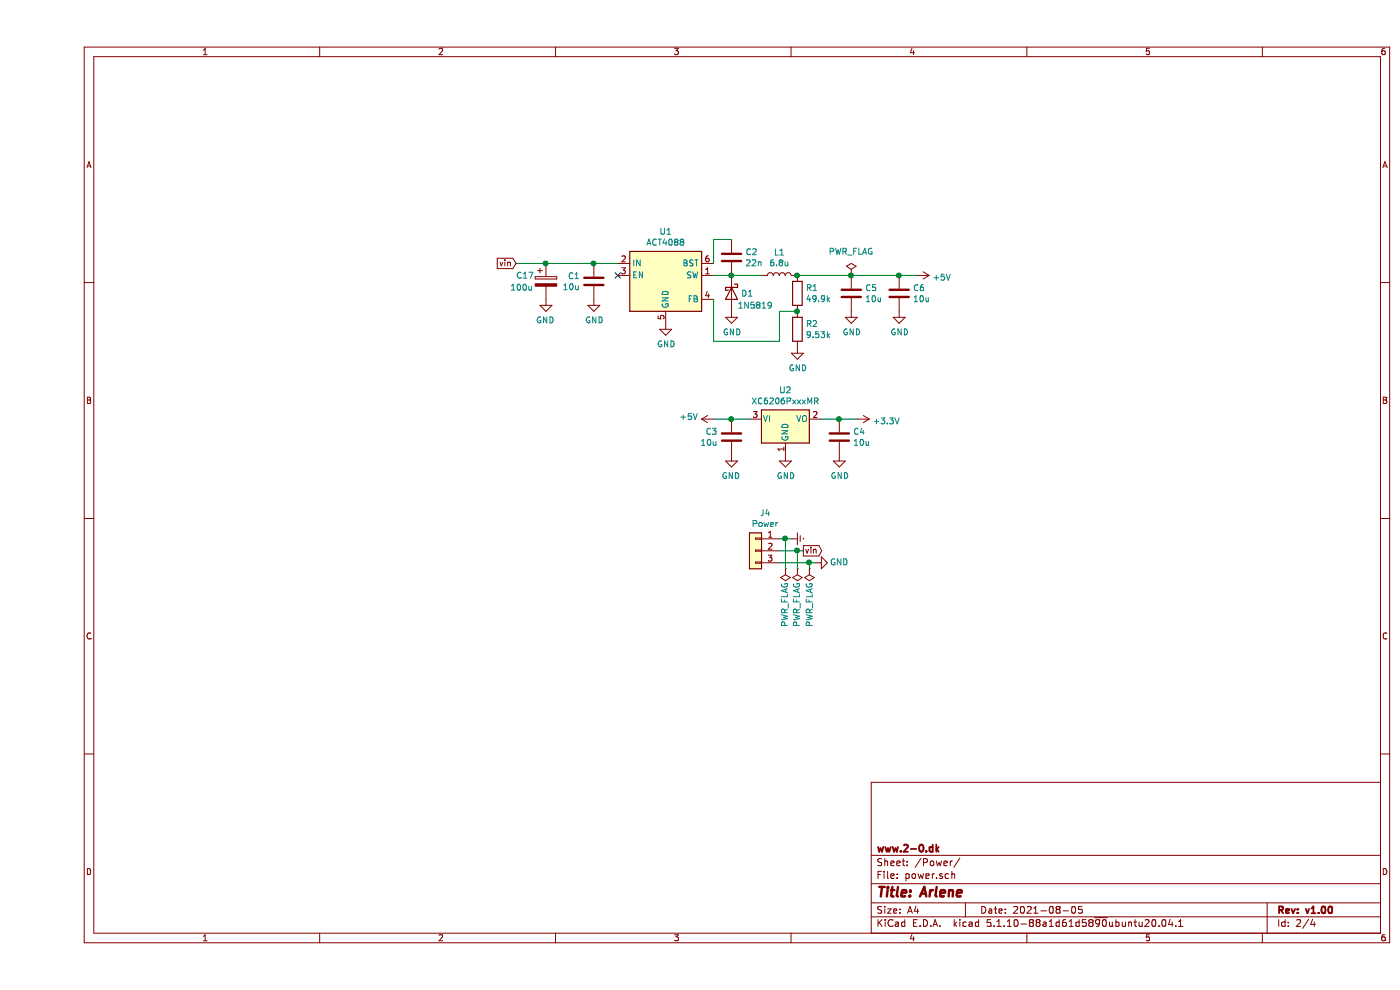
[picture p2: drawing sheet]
EESchema Schematic File Version 4
EELAYER 30 0
EELAYER END
$Descr A4 11693 8268
encoding utf-8
Sheet 2 4
Title "Arlene"
Date "2021-08-05"
Rev "v1.00"
Comp "www.2-0.dk"
Comment1 ""
Comment2 ""
Comment3 ""
Comment4 ""
$EndDescr
$Comp
L power:GND #PWR02
U 1 1
P 5250 2700
F 0 "#PWR02" H 5250 2450 50  0001 C CNN
F 1 "GND" H 5255 2527 50  0000 C CNN
F 2 "" H 5250 2700 50  0001 C CNN
F 3 "" H 5250 2700 50  0001 C CNN
	1    5250 2700
	1    0    0    -1  
$EndComp
$Comp
L Device:C C2
U 1 1
P 5800 2150
F 0 "C2" H 5915 2196 50  0000 L CNN
F 1 "22n" H 5915 2105 50  0000 L CNN
F 2 "Capacitor_SMD:C_0603_1608Metric" H 5838 2000 50  0001 C CNN
F 3 "~" H 5800 2150 50  0001 C CNN
	1    5800 2150
	1    0    0    -1  
$EndComp
$Comp
L Device:L L1
U 1 1
P 6200 2300
F 0 "L1" V 6390 2300 50  0000 C CNN
F 1 "6.8u" V 6299 2300 50  0000 C CNN
F 2 "arlene:L_4.1x4.1_H1.75" H 6200 2300 50  0001 C CNN
F 3 "~" H 6200 2300 50  0001 C CNN
	1    6200 2300
	0    -1   -1   0   
$EndComp
$Comp
L Device:D_Schottky D1
U 1 1
P 5800 2450
F 0 "D1" V 5800 2529 50  0000 L CNN
F 1 "1N5819" V 5900 2500 50  0000 L CNN
F 2 "Diode_SMD:D_0805_2012Metric" H 5800 2450 50  0001 C CNN
F 3 "~" H 5800 2450 50  0001 C CNN
	1    5800 2450
	0    1    1    0   
$EndComp
$Comp
L power:GND #PWR04
U 1 1
P 5800 2600
F 0 "#PWR04" H 5800 2350 50  0001 C CNN
F 1 "GND" H 5805 2427 50  0000 C CNN
F 2 "" H 5800 2600 50  0001 C CNN
F 3 "" H 5800 2600 50  0001 C CNN
	1    5800 2600
	1    0    0    -1  
$EndComp
Connection ~ 5800 2300
$Comp
L Device:R R1
U 1 1
P 6350 2450
F 0 "R1" H 6420 2496 50  0000 L CNN
F 1 "49.9k" H 6420 2405 50  0000 L CNN
F 2 "Resistor_SMD:R_0603_1608Metric" V 6280 2450 50  0001 C CNN
F 3 "~" H 6350 2450 50  0001 C CNN
	1    6350 2450
	1    0    0    -1  
$EndComp
$Comp
L Device:R R2
U 1 1
P 6350 2750
F 0 "R2" H 6420 2796 50  0000 L CNN
F 1 "9.53k" H 6420 2705 50  0000 L CNN
F 2 "Resistor_SMD:R_0603_1608Metric" V 6280 2750 50  0001 C CNN
F 3 "~" H 6350 2750 50  0001 C CNN
	1    6350 2750
	1    0    0    -1  
$EndComp
$Comp
L power:GND #PWR07
U 1 1
P 6350 2900
F 0 "#PWR07" H 6350 2650 50  0001 C CNN
F 1 "GND" H 6355 2727 50  0000 C CNN
F 2 "" H 6350 2900 50  0001 C CNN
F 3 "" H 6350 2900 50  0001 C CNN
	1    6350 2900
	1    0    0    -1  
$EndComp
$Comp
L Device:C C1
U 1 1
P 4650 2350
F 0 "C1" H 4765 2396 50  0000 L CNN
F 1 "10u" H 4765 2305 50  0000 L CNN
F 2 "Capacitor_SMD:C_0805_2012Metric" H 4688 2200 50  0001 C CNN
F 3 "~" H 4650 2350 50  0001 C CNN
	1    4650 2350
	-1   0    0    -1  
$EndComp
$Comp
L power:GND #PWR06
U 1 1
P 6250 3800
F 0 "#PWR06" H 6250 3550 50  0001 C CNN
F 1 "GND" H 6255 3627 50  0000 C CNN
F 2 "" H 6250 3800 50  0001 C CNN
F 3 "" H 6250 3800 50  0001 C CNN
	1    6250 3800
	1    0    0    -1  
$EndComp
Wire Wire Line
	5800 2300 5650 2300
$Comp
L power:PWR_FLAG #FLG01
U 1 1
P 6350 4750
F 0 "#FLG01" H 6350 4825 50  0001 C CNN
F 1 "PWR_FLAG" V 6350 5050 50  0000 C CNN
F 2 "" H 6350 4750 50  0001 C CNN
F 3 "~" H 6350 4750 50  0001 C CNN
	1    6350 4750
	-1   0    0    1   
$EndComp
$Comp
L power:PWR_FLAG #FLG02
U 1 1
P 6800 2300
F 0 "#FLG02" H 6800 2375 50  0001 C CNN
F 1 "PWR_FLAG" H 6800 2500 50  0000 C CNN
F 2 "" H 6800 2300 50  0001 C CNN
F 3 "~" H 6800 2300 50  0001 C CNN
	1    6800 2300
	-1   0    0    -1  
$EndComp
Text GLabel 4000 2200 0    50   Input ~ 0
vin
Wire Wire Line
	5650 2200 5650 2000
Wire Wire Line
	5650 2000 5800 2000
Wire Wire Line
	5650 2500 5650 2850
Connection ~ 6350 2600
NoConn ~ 4850 2300
$Comp
L Device:C C3
U 1 1
P 5800 3650
F 0 "C3" H 5915 3696 50  0000 L CNN
F 1 "10u" H 5915 3605 50  0000 L CNN
F 2 "Capacitor_SMD:C_0805_2012Metric" H 5838 3500 50  0001 C CNN
F 3 "~" H 5800 3650 50  0001 C CNN
	1    5800 3650
	-1   0    0    -1  
$EndComp
$Comp
L power:GND #PWR05
U 1 1
P 5800 3800
F 0 "#PWR05" H 5800 3550 50  0001 C CNN
F 1 "GND" H 5805 3627 50  0000 C CNN
F 2 "" H 5800 3800 50  0001 C CNN
F 3 "" H 5800 3800 50  0001 C CNN
	1    5800 3800
	-1   0    0    -1  
$EndComp
$Comp
L Device:C C5
U 1 1
P 6800 2450
F 0 "C5" H 6915 2496 50  0000 L CNN
F 1 "10u" H 6915 2405 50  0000 L CNN
F 2 "Capacitor_SMD:C_0805_2012Metric" H 6838 2300 50  0001 C CNN
F 3 "~" H 6800 2450 50  0001 C CNN
	1    6800 2450
	1    0    0    -1  
$EndComp
$Comp
L power:GND #PWR09
U 1 1
P 6800 2600
F 0 "#PWR09" H 6800 2350 50  0001 C CNN
F 1 "GND" H 6805 2427 50  0000 C CNN
F 2 "" H 6800 2600 50  0001 C CNN
F 3 "" H 6800 2600 50  0001 C CNN
	1    6800 2600
	1    0    0    -1  
$EndComp
Connection ~ 6800 2300
$Comp
L power:GND #PWR01
U 1 1
P 4650 2500
F 0 "#PWR01" H 4650 2250 50  0001 C CNN
F 1 "GND" H 4655 2327 50  0000 C CNN
F 2 "" H 4650 2500 50  0001 C CNN
F 3 "" H 4650 2500 50  0001 C CNN
	1    4650 2500
	1    0    0    -1  
$EndComp
$Comp
L arlene:ACT4088-2-0 U?
U 1 1
P 5250 2300
AR Path="/5DB424AD" Ref="U?"  Part="1" 
AR Path="/5BFC148C/5DB424AD" Ref="U1"  Part="1" 
F 0 "U1" H 5250 2667 50  0000 C CNN
F 1 "ACT4088" H 5250 2576 50  0000 C CNN
F 2 "Package_TO_SOT_SMD:SOT-23-6" H 5300 1950 50  0001 L CNN
F 3 "https://active-semi.com/wp-content/uploads/ACT4088_Datasheet.pdf" H 4950 2650 50  0001 C CNN
	1    5250 2300
	1    0    0    -1  
$EndComp
$Comp
L Device:C C6
U 1 1
P 7200 2450
F 0 "C6" H 7315 2496 50  0000 L CNN
F 1 "10u" H 7315 2405 50  0000 L CNN
F 2 "Capacitor_SMD:C_0805_2012Metric" H 7238 2300 50  0001 C CNN
F 3 "~" H 7200 2450 50  0001 C CNN
	1    7200 2450
	1    0    0    -1  
$EndComp
$Comp
L power:GND #PWR011
U 1 1
P 7200 2600
F 0 "#PWR011" H 7200 2350 50  0001 C CNN
F 1 "GND" H 7205 2427 50  0000 C CNN
F 2 "" H 7200 2600 50  0001 C CNN
F 3 "" H 7200 2600 50  0001 C CNN
	1    7200 2600
	1    0    0    -1  
$EndComp
Wire Wire Line
	6800 2300 7200 2300
Connection ~ 7200 2300
Wire Wire Line
	7200 2300 7350 2300
$Comp
L Device:C C4
U 1 1
P 6700 3650
F 0 "C4" H 6815 3696 50  0000 L CNN
F 1 "10u" H 6815 3605 50  0000 L CNN
F 2 "Capacitor_SMD:C_0805_2012Metric" H 6738 3500 50  0001 C CNN
F 3 "~" H 6700 3650 50  0001 C CNN
	1    6700 3650
	1    0    0    -1  
$EndComp
$Comp
L power:GND #PWR08
U 1 1
P 6700 3800
F 0 "#PWR08" H 6700 3550 50  0001 C CNN
F 1 "GND" H 6705 3627 50  0000 C CNN
F 2 "" H 6700 3800 50  0001 C CNN
F 3 "" H 6700 3800 50  0001 C CNN
	1    6700 3800
	1    0    0    -1  
$EndComp
$Comp
L power:+3.3V #PWR010
U 1 1
P 6850 3500
F 0 "#PWR010" H 6850 3350 50  0001 C CNN
F 1 "+3.3V" V 6865 3628 50  0000 L CNN
F 2 "" H 6850 3500 50  0001 C CNN
F 3 "" H 6850 3500 50  0001 C CNN
	1    6850 3500
	0    1    1    0   
$EndComp
Wire Wire Line
	6800 2300 6350 2300
Connection ~ 4650 2200
Wire Wire Line
	4850 2200 4650 2200
$Comp
L Regulator_Linear:XC6206PxxxMR U2
U 1 1
P 6250 3500
F 0 "U2" H 6250 3742 50  0000 C CNN
F 1 "XC6206PxxxMR" H 6250 3651 50  0000 C CNN
F 2 "Package_TO_SOT_SMD:SOT-23" H 6250 3725 50  0001 C CIN
F 3 "https://www.torexsemi.com/file/xc6206/XC6206.pdf" H 6250 3500 50  0001 C CNN
	1    6250 3500
	1    0    0    -1  
$EndComp
Wire Wire Line
	6550 3500 6700 3500
Wire Wire Line
	6850 3500 6700 3500
Connection ~ 6700 3500
Wire Wire Line
	5950 3500 5800 3500
Wire Wire Line
	5800 2300 6050 2300
Connection ~ 6350 2300
Wire Wire Line
	6200 2600 6350 2600
Wire Wire Line
	6200 2600 6200 2850
Wire Wire Line
	6200 2850 5650 2850
$Comp
L power:+5V #PWR012
U 1 1
P 7350 2300
F 0 "#PWR012" H 7350 2150 50  0001 C CNN
F 1 "+5V" V 7365 2428 50  0000 L CNN
F 2 "" H 7350 2300 50  0001 C CNN
F 3 "" H 7350 2300 50  0001 C CNN
	1    7350 2300
	0    1    1    0   
$EndComp
$Comp
L power:+5V #PWR03
U 1 1
P 5650 3500
F 0 "#PWR03" H 5650 3350 50  0001 C CNN
F 1 "+5V" V 5665 3628 50  0000 L CNN
F 2 "" H 5650 3500 50  0001 C CNN
F 3 "" H 5650 3500 50  0001 C CNN
	1    5650 3500
	0    -1   -1   0   
$EndComp
$Comp
L power:PWR_FLAG #FLG03
U 1 1
P 6450 4750
F 0 "#FLG03" H 6450 4825 50  0001 C CNN
F 1 "PWR_FLAG" V 6450 5050 50  0000 C CNN
F 2 "" H 6450 4750 50  0001 C CNN
F 3 "~" H 6450 4750 50  0001 C CNN
	1    6450 4750
	1    0    0    1   
$EndComp
$Comp
L Connector_Generic:Conn_01x03 J4
U 1 1
P 6000 4600
F 0 "J4" H 5918 4917 50  0000 C CNN
F 1 "Power" H 5918 4826 50  0000 C CNN
F 2 "Connector_JST:JST_XH_B3B-XH-A_1x03_P2.50mm_Vertical" H 6000 4600 50  0001 C CNN
F 3 "~" H 6000 4600 50  0001 C CNN
	1    6000 4600
	-1   0    0    -1  
$EndComp
Text GLabel 6400 4600 2    50   Output ~ 0
vin
$Comp
L power:GND #PWR044
U 1 1
P 6500 4700
F 0 "#PWR044" H 6500 4450 50  0001 C CNN
F 1 "GND" V 6500 4500 50  0000 C CNN
F 2 "" H 6500 4700 50  0001 C CNN
F 3 "" H 6500 4700 50  0001 C CNN
	1    6500 4700
	0    -1   -1   0   
$EndComp
$Comp
L power:Earth #PWR045
U 1 1
P 6300 4500
F 0 "#PWR045" H 6300 4250 50  0001 C CNN
F 1 "Earth" H 6300 4350 50  0001 C CNN
F 2 "" H 6300 4500 50  0001 C CNN
F 3 "~" H 6300 4500 50  0001 C CNN
	1    6300 4500
	0    -1   -1   0   
$EndComp
Connection ~ 6450 4700
Wire Wire Line
	6450 4700 6500 4700
Wire Wire Line
	6450 4750 6450 4700
Wire Wire Line
	6350 4750 6350 4600
Connection ~ 6350 4600
Wire Wire Line
	6350 4600 6400 4600
Wire Wire Line
	6200 4500 6250 4500
Wire Wire Line
	6200 4600 6350 4600
Wire Wire Line
	6200 4700 6450 4700
$Comp
L power:PWR_FLAG #FLG0101
U 1 1
P 6250 4750
F 0 "#FLG0101" H 6250 4825 50  0001 C CNN
F 1 "PWR_FLAG" V 6250 5050 50  0000 C CNN
F 2 "" H 6250 4750 50  0001 C CNN
F 3 "~" H 6250 4750 50  0001 C CNN
	1    6250 4750
	-1   0    0    1   
$EndComp
Wire Wire Line
	6250 4750 6250 4500
Connection ~ 6250 4500
Wire Wire Line
	6250 4500 6300 4500
$Comp
L power:GND #PWR055
U 1 1
P 4250 2500
F 0 "#PWR055" H 4250 2250 50  0001 C CNN
F 1 "GND" H 4255 2327 50  0000 C CNN
F 2 "" H 4250 2500 50  0001 C CNN
F 3 "" H 4250 2500 50  0001 C CNN
	1    4250 2500
	-1   0    0    -1  
$EndComp
Wire Wire Line
	5650 3500 5800 3500
Connection ~ 5800 3500
$Comp
L Device:CP C17
U 1 1
P 4250 2350
F 0 "C17" H 4000 2400 50  0000 L CNN
F 1 "100u" H 3950 2300 50  0000 L CNN
F 2 "Capacitor_Tantalum_SMD:CP_EIA-7343-31_Kemet-D" H 4288 2200 50  0001 C CNN
F 3 "~" H 4250 2350 50  0001 C CNN
	1    4250 2350
	1    0    0    -1  
$EndComp
Wire Wire Line
	4000 2200 4250 2200
Connection ~ 4250 2200
Wire Wire Line
	4250 2200 4650 2200
$EndSCHEMATC
